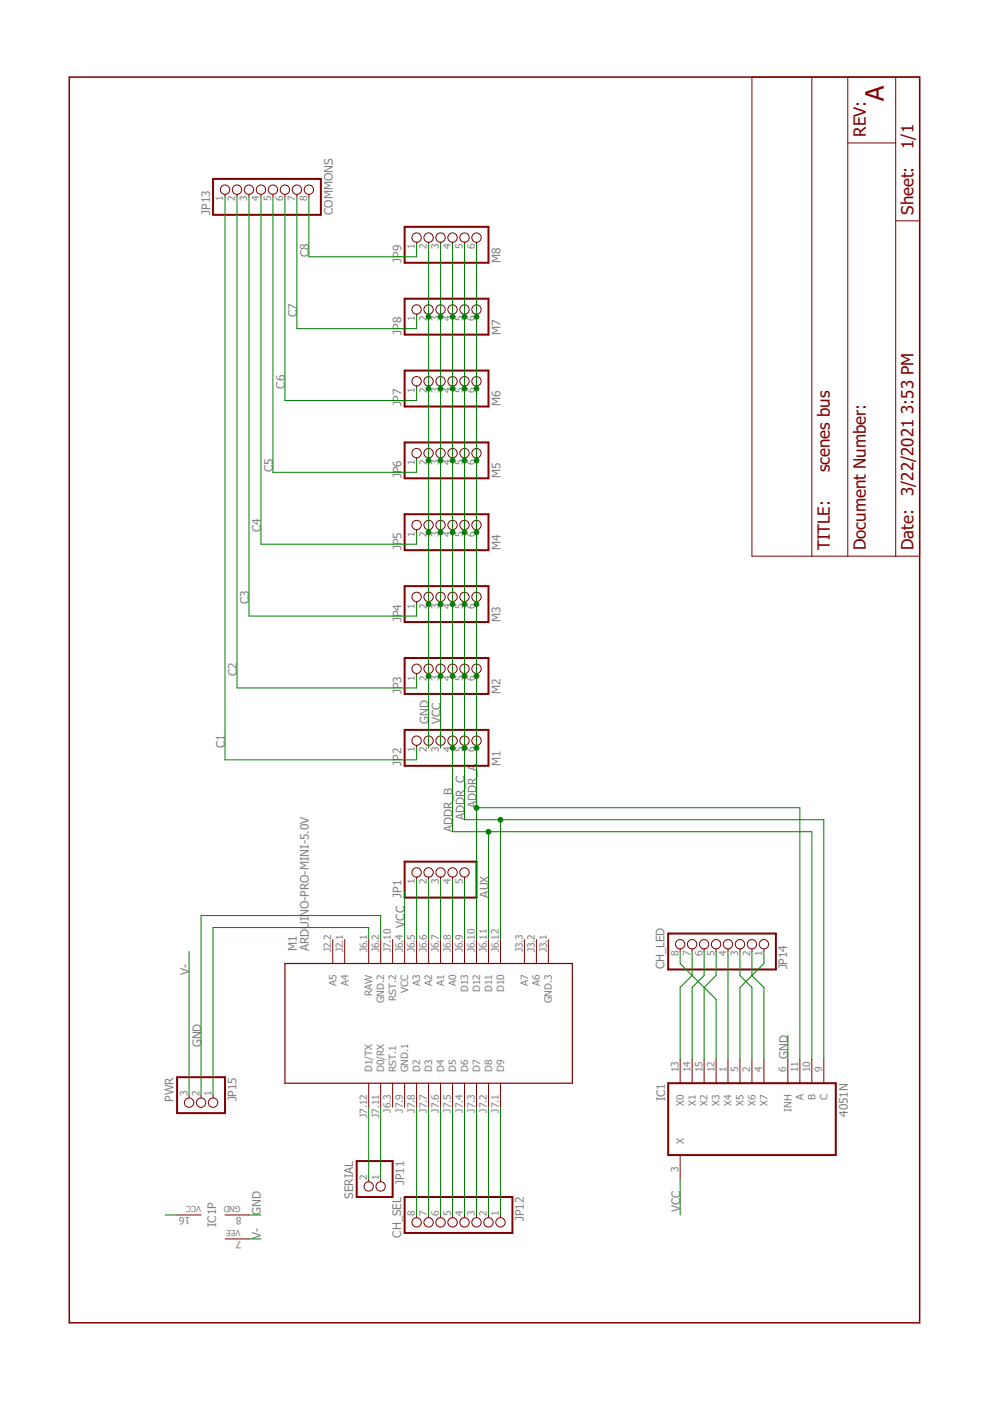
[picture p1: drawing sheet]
<?xml version="1.0" encoding="utf-8"?>
<!DOCTYPE eagle SYSTEM "eagle.dtd">
<!--
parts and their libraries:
diy-modules: Released under the Creative Commons Attribution 4.0 International License: http://creativecommons.org/licenses/by/4.0
-->
<eagle version="7.4.0">
<drawing>
<settings>
<setting alwaysvectorfont="no"/>
<setting verticaltext="up"/>
</settings>
<grid distance="0.1" unitdist="inch" unit="inch" style="lines" multiple="1" display="no" altdistance="0.01" altunitdist="inch" altunit="inch"/>
<schematic xreflabel="%F%N/%S.%C%R" xrefpart="/%S.%C%R">
<libraries>
<library name="frames">
<symbols>
<symbol name="DINA4_L">
<frame x1="0" y1="0" x2="264.16" y2="180.34" columns="4" rows="4" layer="94" border-left="no" border-top="no" border-right="no" border-bottom="no"/>
</symbol>
<symbol name="DOCFIELD">
<wire x1="0" y1="0" x2="71.12" y2="0" width="0.1016" layer="94"/>
<wire x1="101.6" y1="15.24" x2="87.63" y2="15.24" width="0.1016" layer="94"/>
<wire x1="0" y1="0" x2="0" y2="5.08" width="0.1016" layer="94"/>
<wire x1="0" y1="5.08" x2="71.12" y2="5.08" width="0.1016" layer="94"/>
<wire x1="0" y1="5.08" x2="0" y2="15.24" width="0.1016" layer="94"/>
<wire x1="101.6" y1="15.24" x2="101.6" y2="5.08" width="0.1016" layer="94"/>
<wire x1="71.12" y1="5.08" x2="71.12" y2="0" width="0.1016" layer="94"/>
<wire x1="71.12" y1="5.08" x2="87.63" y2="5.08" width="0.1016" layer="94"/>
<wire x1="71.12" y1="0" x2="101.6" y2="0" width="0.1016" layer="94"/>
<wire x1="87.63" y1="15.24" x2="87.63" y2="5.08" width="0.1016" layer="94"/>
<wire x1="87.63" y1="15.24" x2="0" y2="15.24" width="0.1016" layer="94"/>
<wire x1="87.63" y1="5.08" x2="101.6" y2="5.08" width="0.1016" layer="94"/>
<wire x1="101.6" y1="5.08" x2="101.6" y2="0" width="0.1016" layer="94"/>
<wire x1="0" y1="15.24" x2="0" y2="22.86" width="0.1016" layer="94"/>
<wire x1="101.6" y1="35.56" x2="0" y2="35.56" width="0.1016" layer="94"/>
<wire x1="101.6" y1="35.56" x2="101.6" y2="22.86" width="0.1016" layer="94"/>
<wire x1="0" y1="22.86" x2="101.6" y2="22.86" width="0.1016" layer="94"/>
<wire x1="0" y1="22.86" x2="0" y2="35.56" width="0.1016" layer="94"/>
<wire x1="101.6" y1="22.86" x2="101.6" y2="15.24" width="0.1016" layer="94"/>
<text x="1.27" y="1.27" size="2.54" layer="94">Date:</text>
<text x="12.7" y="1.27" size="2.54" layer="94">&gt;LAST_DATE_TIME</text>
<text x="72.39" y="1.27" size="2.54" layer="94">Sheet:</text>
<text x="86.36" y="1.27" size="2.54" layer="94">&gt;SHEET</text>
<text x="88.9" y="11.43" size="2.54" layer="94">REV:</text>
<text x="1.27" y="19.05" size="2.54" layer="94">TITLE:</text>
<text x="1.27" y="11.43" size="2.54" layer="94">Document Number:</text>
<text x="17.78" y="19.05" size="2.54" layer="94">&gt;DRAWING_NAME</text>
</symbol>
</symbols>
<devicesets>
<deviceset name="DINA4_L" prefix="FRAME" uservalue="yes">
<gates>
<gate name="G$1" symbol="DINA4_L" x="0" y="0"/>
<gate name="G$2" symbol="DOCFIELD" x="162.56" y="0" addlevel="must"/>
</gates>
<devices>
<device name="">
<technologies>
<technology name=""/>
</technologies>
</device>
</devices>
</deviceset>
</devicesets>
</library>
<library name="pinhead">
<symbols>
<symbol name="PINHD6">
<wire x1="-6.35" y1="-7.62" x2="1.27" y2="-7.62" width="0.4064" layer="94"/>
<wire x1="1.27" y1="-7.62" x2="1.27" y2="10.16" width="0.4064" layer="94"/>
<wire x1="1.27" y1="10.16" x2="-6.35" y2="10.16" width="0.4064" layer="94"/>
<wire x1="-6.35" y1="10.16" x2="-6.35" y2="-7.62" width="0.4064" layer="94"/>
<text x="-6.35" y="10.795" size="1.778" layer="95">&gt;NAME</text>
<text x="-6.35" y="-10.16" size="1.778" layer="96">&gt;VALUE</text>
<pin name="1" x="-2.54" y="7.62" visible="pad" length="short" direction="pas" function="dot"/>
<pin name="2" x="-2.54" y="5.08" visible="pad" length="short" direction="pas" function="dot"/>
<pin name="3" x="-2.54" y="2.54" visible="pad" length="short" direction="pas" function="dot"/>
<pin name="4" x="-2.54" y="0" visible="pad" length="short" direction="pas" function="dot"/>
<pin name="5" x="-2.54" y="-2.54" visible="pad" length="short" direction="pas" function="dot"/>
<pin name="6" x="-2.54" y="-5.08" visible="pad" length="short" direction="pas" function="dot"/>
</symbol>
<symbol name="PINHD2">
<wire x1="-6.35" y1="-2.54" x2="1.27" y2="-2.54" width="0.4064" layer="94"/>
<wire x1="1.27" y1="-2.54" x2="1.27" y2="5.08" width="0.4064" layer="94"/>
<wire x1="1.27" y1="5.08" x2="-6.35" y2="5.08" width="0.4064" layer="94"/>
<wire x1="-6.35" y1="5.08" x2="-6.35" y2="-2.54" width="0.4064" layer="94"/>
<text x="-6.35" y="5.715" size="1.778" layer="95">&gt;NAME</text>
<text x="-6.35" y="-5.08" size="1.778" layer="96">&gt;VALUE</text>
<pin name="1" x="-2.54" y="2.54" visible="pad" length="short" direction="pas" function="dot"/>
<pin name="2" x="-2.54" y="0" visible="pad" length="short" direction="pas" function="dot"/>
</symbol>
<symbol name="PINHD8">
<wire x1="-6.35" y1="-10.16" x2="1.27" y2="-10.16" width="0.4064" layer="94"/>
<wire x1="1.27" y1="-10.16" x2="1.27" y2="12.7" width="0.4064" layer="94"/>
<wire x1="1.27" y1="12.7" x2="-6.35" y2="12.7" width="0.4064" layer="94"/>
<wire x1="-6.35" y1="12.7" x2="-6.35" y2="-10.16" width="0.4064" layer="94"/>
<text x="-6.35" y="13.335" size="1.778" layer="95">&gt;NAME</text>
<text x="-6.35" y="-12.7" size="1.778" layer="96">&gt;VALUE</text>
<pin name="1" x="-2.54" y="10.16" visible="pad" length="short" direction="pas" function="dot"/>
<pin name="2" x="-2.54" y="7.62" visible="pad" length="short" direction="pas" function="dot"/>
<pin name="3" x="-2.54" y="5.08" visible="pad" length="short" direction="pas" function="dot"/>
<pin name="4" x="-2.54" y="2.54" visible="pad" length="short" direction="pas" function="dot"/>
<pin name="5" x="-2.54" y="0" visible="pad" length="short" direction="pas" function="dot"/>
<pin name="6" x="-2.54" y="-2.54" visible="pad" length="short" direction="pas" function="dot"/>
<pin name="7" x="-2.54" y="-5.08" visible="pad" length="short" direction="pas" function="dot"/>
<pin name="8" x="-2.54" y="-7.62" visible="pad" length="short" direction="pas" function="dot"/>
</symbol>
<symbol name="PINHD3">
<wire x1="-6.35" y1="-5.08" x2="1.27" y2="-5.08" width="0.4064" layer="94"/>
<wire x1="1.27" y1="-5.08" x2="1.27" y2="5.08" width="0.4064" layer="94"/>
<wire x1="1.27" y1="5.08" x2="-6.35" y2="5.08" width="0.4064" layer="94"/>
<wire x1="-6.35" y1="5.08" x2="-6.35" y2="-5.08" width="0.4064" layer="94"/>
<text x="-6.35" y="5.715" size="1.778" layer="95">&gt;NAME</text>
<text x="-6.35" y="-7.62" size="1.778" layer="96">&gt;VALUE</text>
<pin name="1" x="-2.54" y="2.54" visible="pad" length="short" direction="pas" function="dot"/>
<pin name="2" x="-2.54" y="0" visible="pad" length="short" direction="pas" function="dot"/>
<pin name="3" x="-2.54" y="-2.54" visible="pad" length="short" direction="pas" function="dot"/>
</symbol>
<symbol name="PINHD5">
<wire x1="-6.35" y1="-7.62" x2="1.27" y2="-7.62" width="0.4064" layer="94"/>
<wire x1="1.27" y1="-7.62" x2="1.27" y2="7.62" width="0.4064" layer="94"/>
<wire x1="1.27" y1="7.62" x2="-6.35" y2="7.62" width="0.4064" layer="94"/>
<wire x1="-6.35" y1="7.62" x2="-6.35" y2="-7.62" width="0.4064" layer="94"/>
<text x="-6.35" y="8.255" size="1.778" layer="95">&gt;NAME</text>
<text x="-6.35" y="-10.16" size="1.778" layer="96">&gt;VALUE</text>
<pin name="1" x="-2.54" y="5.08" visible="pad" length="short" direction="pas" function="dot"/>
<pin name="2" x="-2.54" y="2.54" visible="pad" length="short" direction="pas" function="dot"/>
<pin name="3" x="-2.54" y="0" visible="pad" length="short" direction="pas" function="dot"/>
<pin name="4" x="-2.54" y="-2.54" visible="pad" length="short" direction="pas" function="dot"/>
<pin name="5" x="-2.54" y="-5.08" visible="pad" length="short" direction="pas" function="dot"/>
</symbol>
</symbols>
<devicesets>
<deviceset name="PINHD-1X6" prefix="JP" uservalue="yes">
<gates>
<gate name="A" symbol="PINHD6" x="0" y="-2.54"/>
</gates>
<devices>
<device name="" package="1X06">
<connects>
<connect gate="A" pin="1" pad="1"/>
<connect gate="A" pin="2" pad="2"/>
<connect gate="A" pin="3" pad="3"/>
<connect gate="A" pin="4" pad="4"/>
<connect gate="A" pin="5" pad="5"/>
<connect gate="A" pin="6" pad="6"/>
</connects>
<technologies>
<technology name=""/>
</technologies>
</device>
<device name="/90" package="1X06/90">
<connects>
<connect gate="A" pin="1" pad="1"/>
<connect gate="A" pin="2" pad="2"/>
<connect gate="A" pin="3" pad="3"/>
<connect gate="A" pin="4" pad="4"/>
<connect gate="A" pin="5" pad="5"/>
<connect gate="A" pin="6" pad="6"/>
</connects>
<technologies>
<technology name=""/>
</technologies>
</device>
</devices>
</deviceset>
<deviceset name="PINHD-1X2" prefix="JP" uservalue="yes">
<gates>
<gate name="G$1" symbol="PINHD2" x="0" y="0"/>
</gates>
<devices>
<device name="" package="1X02">
<connects>
<connect gate="G$1" pin="1" pad="1"/>
<connect gate="G$1" pin="2" pad="2"/>
</connects>
<technologies>
<technology name=""/>
</technologies>
</device>
<device name="/90" package="1X02/90">
<connects>
<connect gate="G$1" pin="1" pad="1"/>
<connect gate="G$1" pin="2" pad="2"/>
</connects>
<technologies>
<technology name=""/>
</technologies>
</device>
</devices>
</deviceset>
<deviceset name="PINHD-1X8" prefix="JP" uservalue="yes">
<gates>
<gate name="A" symbol="PINHD8" x="0" y="0"/>
</gates>
<devices>
<device name="" package="1X08">
<connects>
<connect gate="A" pin="1" pad="1"/>
<connect gate="A" pin="2" pad="2"/>
<connect gate="A" pin="3" pad="3"/>
<connect gate="A" pin="4" pad="4"/>
<connect gate="A" pin="5" pad="5"/>
<connect gate="A" pin="6" pad="6"/>
<connect gate="A" pin="7" pad="7"/>
<connect gate="A" pin="8" pad="8"/>
</connects>
<technologies>
<technology name=""/>
</technologies>
</device>
<device name="/90" package="1X08/90">
<connects>
<connect gate="A" pin="1" pad="1"/>
<connect gate="A" pin="2" pad="2"/>
<connect gate="A" pin="3" pad="3"/>
<connect gate="A" pin="4" pad="4"/>
<connect gate="A" pin="5" pad="5"/>
<connect gate="A" pin="6" pad="6"/>
<connect gate="A" pin="7" pad="7"/>
<connect gate="A" pin="8" pad="8"/>
</connects>
<technologies>
<technology name=""/>
</technologies>
</device>
</devices>
</deviceset>
<deviceset name="PINHD-1X3" prefix="JP" uservalue="yes">
<gates>
<gate name="A" symbol="PINHD3" x="0" y="0"/>
</gates>
<devices>
<device name="" package="1X03">
<connects>
<connect gate="A" pin="1" pad="1"/>
<connect gate="A" pin="2" pad="2"/>
<connect gate="A" pin="3" pad="3"/>
</connects>
<technologies>
<technology name=""/>
</technologies>
</device>
<device name="/90" package="1X03/90">
<connects>
<connect gate="A" pin="1" pad="1"/>
<connect gate="A" pin="2" pad="2"/>
<connect gate="A" pin="3" pad="3"/>
</connects>
<technologies>
<technology name=""/>
</technologies>
</device>
</devices>
</deviceset>
<deviceset name="PINHD-1X5" prefix="JP" uservalue="yes">
<gates>
<gate name="A" symbol="PINHD5" x="0" y="0"/>
</gates>
<devices>
<device name="" package="1X05">
<connects>
<connect gate="A" pin="1" pad="1"/>
<connect gate="A" pin="2" pad="2"/>
<connect gate="A" pin="3" pad="3"/>
<connect gate="A" pin="4" pad="4"/>
<connect gate="A" pin="5" pad="5"/>
</connects>
<technologies>
<technology name=""/>
</technologies>
</device>
<device name="/90" package="1X05/90">
<connects>
<connect gate="A" pin="1" pad="1"/>
<connect gate="A" pin="2" pad="2"/>
<connect gate="A" pin="3" pad="3"/>
<connect gate="A" pin="4" pad="4"/>
<connect gate="A" pin="5" pad="5"/>
</connects>
<technologies>
<technology name=""/>
</technologies>
</device>
<device name="5X2MM" package="1_05X2MM">
<connects>
<connect gate="A" pin="1" pad="1"/>
<connect gate="A" pin="2" pad="2"/>
<connect gate="A" pin="3" pad="3"/>
<connect gate="A" pin="4" pad="4"/>
<connect gate="A" pin="5" pad="5"/>
</connects>
<technologies>
<technology name=""/>
</technologies>
</device>
</devices>
</deviceset>
</devicesets>
</library>
<library name="diy-modules">
<symbols>
<symbol name="ARDUINO-PRO-MINI#NP">
<pin name="D1/TX" x="-17.78" y="12.7" length="middle"/>
<pin name="D0/RX" x="-17.78" y="10.16" length="middle"/>
<pin name="RST.1" x="-17.78" y="7.62" length="middle"/>
<pin name="GND.1" x="-17.78" y="5.08" length="middle" direction="pwr"/>
<pin name="D2" x="-17.78" y="2.54" length="middle"/>
<pin name="D3" x="-17.78" y="0" length="middle"/>
<pin name="D4" x="-17.78" y="-2.54" length="middle"/>
<pin name="D5" x="-17.78" y="-5.08" length="middle"/>
<pin name="D6" x="-17.78" y="-7.62" length="middle"/>
<pin name="D7" x="-17.78" y="-10.16" length="middle"/>
<pin name="D8" x="-17.78" y="-12.7" length="middle"/>
<pin name="D9" x="-17.78" y="-15.24" length="middle"/>
<pin name="RAW" x="17.78" y="12.7" length="middle" direction="pwr" rot="R180"/>
<pin name="GND.2" x="17.78" y="10.16" length="middle" direction="pwr" rot="R180"/>
<pin name="RST.2" x="17.78" y="7.62" length="middle" rot="R180"/>
<pin name="VCC" x="17.78" y="5.08" length="middle" direction="pwr" rot="R180"/>
<pin name="A3" x="17.78" y="2.54" length="middle" rot="R180"/>
<pin name="A2" x="17.78" y="0" length="middle" rot="R180"/>
<pin name="A1" x="17.78" y="-2.54" length="middle" rot="R180"/>
<pin name="A0" x="17.78" y="-5.08" length="middle" rot="R180"/>
<pin name="D13" x="17.78" y="-7.62" length="middle" rot="R180"/>
<pin name="D12" x="17.78" y="-10.16" length="middle" rot="R180"/>
<pin name="D11" x="17.78" y="-12.7" length="middle" rot="R180"/>
<pin name="D10" x="17.78" y="-15.24" length="middle" rot="R180"/>
<wire x1="-12.7" y1="30.48" x2="12.7" y2="30.48" width="0.254" layer="94"/>
<wire x1="12.7" y1="30.48" x2="12.7" y2="-30.48" width="0.254" layer="94"/>
<wire x1="12.7" y1="-30.48" x2="-12.7" y2="-30.48" width="0.254" layer="94"/>
<wire x1="-12.7" y1="-30.48" x2="-12.7" y2="30.48" width="0.254" layer="94"/>
<text x="15.24" y="27.94" size="1.778" layer="95">&gt;NAME</text>
<text x="15.24" y="25.4" size="1.778" layer="96">&gt;VALUE</text>
<pin name="A7" x="17.78" y="-20.32" length="middle" rot="R180"/>
<pin name="A6" x="17.78" y="-22.86" length="middle" rot="R180"/>
<pin name="GND.3" x="17.78" y="-25.4" length="middle" rot="R180"/>
<pin name="A4" x="17.78" y="17.78" length="middle" rot="R180"/>
<pin name="A5" x="17.78" y="20.32" length="middle" rot="R180"/>
</symbol>
</symbols>
<devicesets>
<deviceset name="ARDUINO-PRO-MINI-*#NP" prefix="M">
<gates>
<gate name="G$1" symbol="ARDUINO-PRO-MINI#NP" x="0" y="0"/>
</gates>
<devices>
<device name="" package="ARDUINO-PRO-MINI#NP">
<connects>
<connect gate="G$1" pin="A0" pad="J6.8"/>
<connect gate="G$1" pin="A1" pad="J6.7"/>
<connect gate="G$1" pin="A2" pad="J6.6"/>
<connect gate="G$1" pin="A3" pad="J6.5"/>
<connect gate="G$1" pin="A4" pad="J2.1"/>
<connect gate="G$1" pin="A5" pad="J2.2"/>
<connect gate="G$1" pin="A6" pad="J3.2"/>
<connect gate="G$1" pin="A7" pad="J3.3"/>
<connect gate="G$1" pin="D0/RX" pad="J7.11"/>
<connect gate="G$1" pin="D1/TX" pad="J7.12"/>
<connect gate="G$1" pin="D10" pad="J6.12"/>
<connect gate="G$1" pin="D11" pad="J6.11"/>
<connect gate="G$1" pin="D12" pad="J6.10"/>
<connect gate="G$1" pin="D13" pad="J6.9"/>
<connect gate="G$1" pin="D2" pad="J7.8"/>
<connect gate="G$1" pin="D3" pad="J7.7"/>
<connect gate="G$1" pin="D4" pad="J7.6"/>
<connect gate="G$1" pin="D5" pad="J7.5"/>
<connect gate="G$1" pin="D6" pad="J7.4"/>
<connect gate="G$1" pin="D7" pad="J7.3"/>
<connect gate="G$1" pin="D8" pad="J7.2"/>
<connect gate="G$1" pin="D9" pad="J7.1"/>
<connect gate="G$1" pin="GND.1" pad="J7.9"/>
<connect gate="G$1" pin="GND.2" pad="J6.2"/>
<connect gate="G$1" pin="GND.3" pad="J3.1"/>
<connect gate="G$1" pin="RAW" pad="J6.1"/>
<connect gate="G$1" pin="RST.1" pad="J6.3"/>
<connect gate="G$1" pin="RST.2" pad="J7.10"/>
<connect gate="G$1" pin="VCC" pad="J6.4"/>
</connects>
<technologies>
<technology name="3.3V"/>
<technology name="5.0V"/>
</technologies>
</device>
</devices>
</deviceset>
</devicesets>
</library>
<library name="40xx">
<symbols>
<symbol name="4051">
<wire x1="-7.62" y1="-17.78" x2="7.62" y2="-17.78" width="0.4064" layer="94"/>
<wire x1="7.62" y1="-17.78" x2="7.62" y2="17.78" width="0.4064" layer="94"/>
<wire x1="7.62" y1="17.78" x2="-7.62" y2="17.78" width="0.4064" layer="94"/>
<wire x1="-7.62" y1="17.78" x2="-7.62" y2="-17.78" width="0.4064" layer="94"/>
<text x="-7.62" y="18.415" size="1.778" layer="95">&gt;NAME</text>
<text x="-7.62" y="-20.32" size="1.778" layer="96">&gt;VALUE</text>
<pin name="X4" x="-12.7" y="5.08" length="middle"/>
<pin name="X6" x="-12.7" y="0" length="middle"/>
<pin name="X" x="12.7" y="15.24" length="middle" rot="R180"/>
<pin name="X7" x="-12.7" y="-2.54" length="middle"/>
<pin name="X5" x="-12.7" y="2.54" length="middle"/>
<pin name="INH" x="-12.7" y="-7.62" length="middle" direction="in"/>
<pin name="C" x="-12.7" y="-15.24" length="middle" direction="in"/>
<pin name="B" x="-12.7" y="-12.7" length="middle" direction="in"/>
<pin name="A" x="-12.7" y="-10.16" length="middle" direction="in"/>
<pin name="X3" x="-12.7" y="7.62" length="middle"/>
<pin name="X0" x="-12.7" y="15.24" length="middle"/>
<pin name="X1" x="-12.7" y="12.7" length="middle"/>
<pin name="X2" x="-12.7" y="10.16" length="middle"/>
</symbol>
<symbol name="PWR+VEE">
<text x="-2.54" y="-0.635" size="1.778" layer="95">&gt;NAME</text>
<text x="-3.175" y="-5.842" size="1.27" layer="95" rot="R90">VEE</text>
<text x="1.905" y="-5.842" size="1.27" layer="95" rot="R90">GND</text>
<text x="1.905" y="2.54" size="1.27" layer="95" rot="R90">VCC</text>
<pin name="VEE" x="-5.08" y="-7.62" visible="pad" length="middle" direction="pwr" rot="R90"/>
<pin name="GND" x="0" y="-7.62" visible="pad" length="middle" direction="pwr" rot="R90"/>
<pin name="VCC" x="0" y="7.62" visible="pad" length="middle" direction="pwr" rot="R270"/>
</symbol>
</symbols>
<devicesets>
<deviceset name="4051" prefix="IC">
<gates>
<gate name="A" symbol="4051" x="20.32" y="0"/>
<gate name="P" symbol="PWR+VEE" x="-5.08" y="0" addlevel="request"/>
</gates>
<devices>
<device name="N" package="DIL16">
<connects>
<connect gate="A" pin="A" pad="11"/>
<connect gate="A" pin="B" pad="10"/>
<connect gate="A" pin="C" pad="9"/>
<connect gate="A" pin="INH" pad="6"/>
<connect gate="A" pin="X" pad="3"/>
<connect gate="A" pin="X0" pad="13"/>
<connect gate="A" pin="X1" pad="14"/>
<connect gate="A" pin="X2" pad="15"/>
<connect gate="A" pin="X3" pad="12"/>
<connect gate="A" pin="X4" pad="1"/>
<connect gate="A" pin="X5" pad="5"/>
<connect gate="A" pin="X6" pad="2"/>
<connect gate="A" pin="X7" pad="4"/>
<connect gate="P" pin="GND" pad="8"/>
<connect gate="P" pin="VCC" pad="16"/>
<connect gate="P" pin="VEE" pad="7"/>
</connects>
<technologies>
<technology name=""/>
</technologies>
</device>
<device name="D" package="SO16">
<connects>
<connect gate="A" pin="A" pad="11"/>
<connect gate="A" pin="B" pad="10"/>
<connect gate="A" pin="C" pad="9"/>
<connect gate="A" pin="INH" pad="6"/>
<connect gate="A" pin="X" pad="3"/>
<connect gate="A" pin="X0" pad="13"/>
<connect gate="A" pin="X1" pad="14"/>
<connect gate="A" pin="X2" pad="15"/>
<connect gate="A" pin="X3" pad="12"/>
<connect gate="A" pin="X4" pad="1"/>
<connect gate="A" pin="X5" pad="5"/>
<connect gate="A" pin="X6" pad="2"/>
<connect gate="A" pin="X7" pad="4"/>
<connect gate="P" pin="GND" pad="8"/>
<connect gate="P" pin="VCC" pad="16"/>
<connect gate="P" pin="VEE" pad="7"/>
</connects>
<technologies>
<technology name=""/>
</technologies>
</device>
</devices>
</deviceset>
</devicesets>
</library>
</libraries>
<attributes>
</attributes>
<variantdefs>
</variantdefs>
<classes>
<class number="0" name="default" width="0" drill="0">
</class>
</classes>
<parts>
<part name="FRAME1" library="frames" deviceset="DINA4_L" device=""/>
<part name="JP9" library="pinhead" deviceset="PINHD-1X6" device="" value="M8"/>
<part name="JP8" library="pinhead" deviceset="PINHD-1X6" device="" value="M7"/>
<part name="JP7" library="pinhead" deviceset="PINHD-1X6" device="" value="M6"/>
<part name="JP6" library="pinhead" deviceset="PINHD-1X6" device="" value="M5"/>
<part name="JP5" library="pinhead" deviceset="PINHD-1X6" device="" value="M4"/>
<part name="JP4" library="pinhead" deviceset="PINHD-1X6" device="" value="M3"/>
<part name="JP3" library="pinhead" deviceset="PINHD-1X6" device="" value="M2"/>
<part name="JP2" library="pinhead" deviceset="PINHD-1X6" device="" value="M1"/>
<part name="M1" library="diy-modules" deviceset="ARDUINO-PRO-MINI-*#NP" device="" technology="5.0V" value="ARDUINO-PRO-MINI-5.0V"/>
<part name="JP11" library="pinhead" deviceset="PINHD-1X2" device="" value="SERIAL"/>
<part name="JP12" library="pinhead" deviceset="PINHD-1X8" device="" value="CH_SEL"/>
<part name="JP13" library="pinhead" deviceset="PINHD-1X8" device="" value="COMMONS"/>
<part name="IC1" library="40xx" deviceset="4051" device="N"/>
<part name="JP14" library="pinhead" deviceset="PINHD-1X8" device="" value="CH_LED"/>
<part name="JP15" library="pinhead" deviceset="PINHD-1X3" device="" value="PWR"/>
<part name="JP1" library="pinhead" deviceset="PINHD-1X5" device="" value="AUX"/>
</parts>
<sheets>
<sheet>
<plain>
<text x="259.08" y="7.62" size="3.81" layer="94">A</text>
</plain>
<instances>
<instance part="FRAME1" gate="G$1" x="0" y="0"/>
<instance part="FRAME1" gate="G$2" x="162.56" y="0"/>
<instance part="JP9" gate="A" x="231.14" y="99.06"/>
<instance part="JP8" gate="A" x="215.9" y="99.06"/>
<instance part="JP7" gate="A" x="200.66" y="99.06"/>
<instance part="JP6" gate="A" x="185.42" y="99.06"/>
<instance part="JP5" gate="A" x="170.18" y="99.06"/>
<instance part="JP4" gate="A" x="154.94" y="99.06"/>
<instance part="JP3" gate="A" x="139.7" y="99.06"/>
<instance part="JP2" gate="A" x="124.46" y="99.06"/>
<instance part="M1" gate="G$1" x="63.5" y="104.14"/>
<instance part="JP11" gate="G$1" x="27.94" y="116.84" rot="R180"/>
<instance part="JP12" gate="A" x="20.32" y="99.06" rot="R180"/>
<instance part="JP13" gate="A" x="241.3" y="137.16"/>
<instance part="IC1" gate="A" x="43.18" y="35.56" rot="MR0"/>
<instance part="JP14" gate="A" x="81.28" y="43.18" rot="MR180"/>
<instance part="IC1" gate="P" x="22.86" y="149.86"/>
<instance part="JP15" gate="A" x="45.72" y="152.4" rot="R180"/>
<instance part="JP1" gate="A" x="96.52" y="101.6"/>
</instances>
<busses>
</busses>
<nets>
<net name="C2" class="0">
<segment>
<pinref part="JP3" gate="A" pin="1"/>
<wire x1="137.16" y1="106.68" x2="134.62" y2="106.68" width="0.1524" layer="91"/>
<pinref part="JP13" gate="A" pin="2"/>
<wire x1="238.76" y1="144.78" x2="134.62" y2="144.78" width="0.1524" layer="91"/>
<wire x1="134.62" y1="144.78" x2="134.62" y2="106.68" width="0.1524" layer="91"/>
<label x="137.16" y="144.78" size="1.778" layer="95"/>
</segment>
</net>
<net name="C1" class="0">
<segment>
<pinref part="JP2" gate="A" pin="1"/>
<wire x1="121.92" y1="106.68" x2="119.38" y2="106.68" width="0.1524" layer="91"/>
<pinref part="JP13" gate="A" pin="1"/>
<wire x1="238.76" y1="147.32" x2="119.38" y2="147.32" width="0.1524" layer="91"/>
<wire x1="119.38" y1="147.32" x2="119.38" y2="106.68" width="0.1524" layer="91"/>
<label x="121.92" y="147.32" size="1.778" layer="95"/>
</segment>
</net>
<net name="C3" class="0">
<segment>
<pinref part="JP4" gate="A" pin="1"/>
<wire x1="152.4" y1="106.68" x2="149.86" y2="106.68" width="0.1524" layer="91"/>
<pinref part="JP13" gate="A" pin="3"/>
<wire x1="238.76" y1="142.24" x2="149.86" y2="142.24" width="0.1524" layer="91"/>
<wire x1="149.86" y1="142.24" x2="149.86" y2="106.68" width="0.1524" layer="91"/>
<label x="152.4" y="142.24" size="1.778" layer="95"/>
</segment>
</net>
<net name="C4" class="0">
<segment>
<pinref part="JP5" gate="A" pin="1"/>
<wire x1="167.64" y1="106.68" x2="165.1" y2="106.68" width="0.1524" layer="91"/>
<wire x1="165.1" y1="106.68" x2="165.1" y2="139.7" width="0.1524" layer="91"/>
<pinref part="JP13" gate="A" pin="4"/>
<wire x1="238.76" y1="139.7" x2="165.1" y2="139.7" width="0.1524" layer="91"/>
<label x="167.64" y="139.7" size="1.778" layer="95"/>
</segment>
</net>
<net name="C5" class="0">
<segment>
<pinref part="JP6" gate="A" pin="1"/>
<wire x1="182.88" y1="106.68" x2="180.34" y2="106.68" width="0.1524" layer="91"/>
<wire x1="180.34" y1="106.68" x2="180.34" y2="137.16" width="0.1524" layer="91"/>
<pinref part="JP13" gate="A" pin="5"/>
<wire x1="238.76" y1="137.16" x2="180.34" y2="137.16" width="0.1524" layer="91"/>
<label x="180.34" y="137.16" size="1.778" layer="95"/>
</segment>
</net>
<net name="C6" class="0">
<segment>
<wire x1="195.58" y1="134.62" x2="195.58" y2="106.68" width="0.1524" layer="91"/>
<pinref part="JP7" gate="A" pin="1"/>
<wire x1="195.58" y1="106.68" x2="198.12" y2="106.68" width="0.1524" layer="91"/>
<pinref part="JP13" gate="A" pin="6"/>
<wire x1="238.76" y1="134.62" x2="195.58" y2="134.62" width="0.1524" layer="91"/>
<label x="198.12" y="134.62" size="1.778" layer="95"/>
</segment>
</net>
<net name="C7" class="0">
<segment>
<pinref part="JP8" gate="A" pin="1"/>
<wire x1="213.36" y1="106.68" x2="210.82" y2="106.68" width="0.1524" layer="91"/>
<wire x1="210.82" y1="106.68" x2="210.82" y2="132.08" width="0.1524" layer="91"/>
<pinref part="JP13" gate="A" pin="7"/>
<wire x1="238.76" y1="132.08" x2="210.82" y2="132.08" width="0.1524" layer="91"/>
<label x="213.36" y="132.08" size="1.778" layer="95"/>
</segment>
</net>
<net name="C8" class="0">
<segment>
<pinref part="JP9" gate="A" pin="1"/>
<wire x1="228.6" y1="106.68" x2="226.06" y2="106.68" width="0.1524" layer="91"/>
<wire x1="226.06" y1="106.68" x2="226.06" y2="129.54" width="0.1524" layer="91"/>
<pinref part="JP13" gate="A" pin="8"/>
<wire x1="238.76" y1="129.54" x2="226.06" y2="129.54" width="0.1524" layer="91"/>
<label x="226.06" y="129.54" size="1.778" layer="95"/>
</segment>
</net>
<net name="ADDR_B" class="0">
<segment>
<pinref part="JP2" gate="A" pin="4"/>
<pinref part="JP3" gate="A" pin="4"/>
<wire x1="121.92" y1="99.06" x2="137.16" y2="99.06" width="0.1524" layer="91"/>
<pinref part="JP4" gate="A" pin="4"/>
<wire x1="137.16" y1="99.06" x2="152.4" y2="99.06" width="0.1524" layer="91"/>
<junction x="137.16" y="99.06"/>
<pinref part="JP5" gate="A" pin="4"/>
<wire x1="152.4" y1="99.06" x2="167.64" y2="99.06" width="0.1524" layer="91"/>
<junction x="152.4" y="99.06"/>
<pinref part="JP6" gate="A" pin="4"/>
<wire x1="167.64" y1="99.06" x2="182.88" y2="99.06" width="0.1524" layer="91"/>
<junction x="167.64" y="99.06"/>
<pinref part="JP7" gate="A" pin="4"/>
<wire x1="198.12" y1="99.06" x2="182.88" y2="99.06" width="0.1524" layer="91"/>
<junction x="182.88" y="99.06"/>
<pinref part="JP8" gate="A" pin="4"/>
<wire x1="213.36" y1="99.06" x2="198.12" y2="99.06" width="0.1524" layer="91"/>
<junction x="198.12" y="99.06"/>
<pinref part="JP9" gate="A" pin="4"/>
<wire x1="228.6" y1="99.06" x2="213.36" y2="99.06" width="0.1524" layer="91"/>
<junction x="213.36" y="99.06"/>
<wire x1="104.14" y1="99.06" x2="121.92" y2="99.06" width="0.1524" layer="91"/>
<junction x="121.92" y="99.06"/>
<label x="104.14" y="99.06" size="1.778" layer="95"/>
<pinref part="IC1" gate="A" pin="B"/>
<wire x1="104.14" y1="99.06" x2="104.14" y2="91.44" width="0.1524" layer="91"/>
<wire x1="104.14" y1="91.44" x2="104.14" y2="22.86" width="0.1524" layer="91"/>
<wire x1="104.14" y1="22.86" x2="55.88" y2="22.86" width="0.1524" layer="91"/>
<pinref part="M1" gate="G$1" pin="D11"/>
<wire x1="81.28" y1="91.44" x2="104.14" y2="91.44" width="0.1524" layer="91"/>
<junction x="104.14" y="91.44"/>
</segment>
</net>
<net name="ADDR_C" class="0">
<segment>
<pinref part="JP9" gate="A" pin="5"/>
<pinref part="JP8" gate="A" pin="5"/>
<wire x1="228.6" y1="96.52" x2="213.36" y2="96.52" width="0.1524" layer="91"/>
<pinref part="JP7" gate="A" pin="5"/>
<wire x1="213.36" y1="96.52" x2="198.12" y2="96.52" width="0.1524" layer="91"/>
<junction x="213.36" y="96.52"/>
<pinref part="JP6" gate="A" pin="5"/>
<wire x1="198.12" y1="96.52" x2="182.88" y2="96.52" width="0.1524" layer="91"/>
<junction x="198.12" y="96.52"/>
<pinref part="JP5" gate="A" pin="5"/>
<wire x1="182.88" y1="96.52" x2="167.64" y2="96.52" width="0.1524" layer="91"/>
<junction x="182.88" y="96.52"/>
<pinref part="JP4" gate="A" pin="5"/>
<wire x1="167.64" y1="96.52" x2="152.4" y2="96.52" width="0.1524" layer="91"/>
<junction x="167.64" y="96.52"/>
<pinref part="JP3" gate="A" pin="5"/>
<wire x1="152.4" y1="96.52" x2="137.16" y2="96.52" width="0.1524" layer="91"/>
<junction x="152.4" y="96.52"/>
<pinref part="JP2" gate="A" pin="5"/>
<wire x1="137.16" y1="96.52" x2="121.92" y2="96.52" width="0.1524" layer="91"/>
<junction x="137.16" y="96.52"/>
<wire x1="106.68" y1="96.52" x2="121.92" y2="96.52" width="0.1524" layer="91"/>
<junction x="121.92" y="96.52"/>
<label x="106.68" y="96.52" size="1.778" layer="95"/>
<pinref part="IC1" gate="A" pin="C"/>
<wire x1="106.68" y1="96.52" x2="106.68" y2="88.9" width="0.1524" layer="91"/>
<wire x1="106.68" y1="88.9" x2="106.68" y2="20.32" width="0.1524" layer="91"/>
<wire x1="106.68" y1="20.32" x2="55.88" y2="20.32" width="0.1524" layer="91"/>
<pinref part="M1" gate="G$1" pin="D10"/>
<wire x1="81.28" y1="88.9" x2="106.68" y2="88.9" width="0.1524" layer="91"/>
<junction x="106.68" y="88.9"/>
</segment>
</net>
<net name="ADDR_A" class="0">
<segment>
<pinref part="JP9" gate="A" pin="6"/>
<pinref part="JP8" gate="A" pin="6"/>
<wire x1="228.6" y1="93.98" x2="213.36" y2="93.98" width="0.1524" layer="91"/>
<pinref part="JP7" gate="A" pin="6"/>
<wire x1="213.36" y1="93.98" x2="198.12" y2="93.98" width="0.1524" layer="91"/>
<junction x="213.36" y="93.98"/>
<pinref part="JP6" gate="A" pin="6"/>
<wire x1="198.12" y1="93.98" x2="182.88" y2="93.98" width="0.1524" layer="91"/>
<junction x="198.12" y="93.98"/>
<pinref part="JP5" gate="A" pin="6"/>
<wire x1="182.88" y1="93.98" x2="167.64" y2="93.98" width="0.1524" layer="91"/>
<junction x="182.88" y="93.98"/>
<pinref part="JP4" gate="A" pin="6"/>
<wire x1="167.64" y1="93.98" x2="152.4" y2="93.98" width="0.1524" layer="91"/>
<junction x="167.64" y="93.98"/>
<pinref part="JP3" gate="A" pin="6"/>
<wire x1="152.4" y1="93.98" x2="137.16" y2="93.98" width="0.1524" layer="91"/>
<junction x="152.4" y="93.98"/>
<pinref part="JP2" gate="A" pin="6"/>
<wire x1="137.16" y1="93.98" x2="121.92" y2="93.98" width="0.1524" layer="91"/>
<junction x="137.16" y="93.98"/>
<wire x1="109.22" y1="93.98" x2="121.92" y2="93.98" width="0.1524" layer="91"/>
<junction x="121.92" y="93.98"/>
<label x="109.22" y="93.98" size="1.778" layer="95"/>
<pinref part="IC1" gate="A" pin="A"/>
<wire x1="109.22" y1="93.98" x2="109.22" y2="25.4" width="0.1524" layer="91"/>
<wire x1="109.22" y1="25.4" x2="55.88" y2="25.4" width="0.1524" layer="91"/>
<pinref part="M1" gate="G$1" pin="D12"/>
<wire x1="81.28" y1="93.98" x2="109.22" y2="93.98" width="0.1524" layer="91"/>
<junction x="109.22" y="93.98"/>
</segment>
</net>
<net name="N$14" class="0">
<segment>
<pinref part="M1" gate="G$1" pin="D9"/>
<pinref part="JP12" gate="A" pin="1"/>
<wire x1="22.86" y1="88.9" x2="45.72" y2="88.9" width="0.1524" layer="91"/>
</segment>
</net>
<net name="N$15" class="0">
<segment>
<pinref part="M1" gate="G$1" pin="D8"/>
<pinref part="JP12" gate="A" pin="2"/>
<wire x1="22.86" y1="91.44" x2="45.72" y2="91.44" width="0.1524" layer="91"/>
</segment>
</net>
<net name="N$16" class="0">
<segment>
<pinref part="M1" gate="G$1" pin="D7"/>
<pinref part="JP12" gate="A" pin="3"/>
<wire x1="22.86" y1="93.98" x2="45.72" y2="93.98" width="0.1524" layer="91"/>
</segment>
</net>
<net name="N$17" class="0">
<segment>
<pinref part="M1" gate="G$1" pin="D6"/>
<pinref part="JP12" gate="A" pin="4"/>
<wire x1="22.86" y1="96.52" x2="45.72" y2="96.52" width="0.1524" layer="91"/>
</segment>
</net>
<net name="N$18" class="0">
<segment>
<pinref part="M1" gate="G$1" pin="D5"/>
<pinref part="JP12" gate="A" pin="5"/>
<wire x1="22.86" y1="99.06" x2="45.72" y2="99.06" width="0.1524" layer="91"/>
</segment>
</net>
<net name="N$19" class="0">
<segment>
<pinref part="M1" gate="G$1" pin="D4"/>
<pinref part="JP12" gate="A" pin="6"/>
<wire x1="22.86" y1="101.6" x2="45.72" y2="101.6" width="0.1524" layer="91"/>
</segment>
</net>
<net name="N$20" class="0">
<segment>
<pinref part="M1" gate="G$1" pin="D3"/>
<pinref part="JP12" gate="A" pin="7"/>
<wire x1="22.86" y1="104.14" x2="45.72" y2="104.14" width="0.1524" layer="91"/>
</segment>
</net>
<net name="N$21" class="0">
<segment>
<pinref part="M1" gate="G$1" pin="D2"/>
<pinref part="JP12" gate="A" pin="8"/>
<wire x1="22.86" y1="106.68" x2="45.72" y2="106.68" width="0.1524" layer="91"/>
</segment>
</net>
<net name="N$25" class="0">
<segment>
<pinref part="JP11" gate="G$1" pin="2"/>
<pinref part="M1" gate="G$1" pin="D1/TX"/>
<wire x1="30.48" y1="116.84" x2="45.72" y2="116.84" width="0.1524" layer="91"/>
</segment>
</net>
<net name="N$26" class="0">
<segment>
<pinref part="M1" gate="G$1" pin="D0/RX"/>
<pinref part="JP11" gate="G$1" pin="1"/>
<wire x1="45.72" y1="114.3" x2="30.48" y2="114.3" width="0.1524" layer="91"/>
</segment>
</net>
<net name="N$30" class="0">
<segment>
<wire x1="48.26" y1="149.86" x2="83.82" y2="149.86" width="0.1524" layer="91"/>
<wire x1="83.82" y1="149.86" x2="83.82" y2="116.84" width="0.1524" layer="91"/>
<pinref part="M1" gate="G$1" pin="RAW"/>
<wire x1="83.82" y1="116.84" x2="81.28" y2="116.84" width="0.1524" layer="91"/>
<pinref part="JP15" gate="A" pin="1"/>
</segment>
</net>
<net name="GND" class="0">
<segment>
<pinref part="IC1" gate="A" pin="INH"/>
<wire x1="55.88" y1="27.94" x2="60.96" y2="27.94" width="0.1524" layer="91"/>
<label x="60.96" y="27.94" size="1.778" layer="95" rot="MR0"/>
</segment>
<segment>
<pinref part="JP2" gate="A" pin="2"/>
<pinref part="JP3" gate="A" pin="2"/>
<wire x1="121.92" y1="104.14" x2="137.16" y2="104.14" width="0.1524" layer="91"/>
<pinref part="JP4" gate="A" pin="2"/>
<wire x1="137.16" y1="104.14" x2="152.4" y2="104.14" width="0.1524" layer="91"/>
<junction x="137.16" y="104.14"/>
<pinref part="JP5" gate="A" pin="2"/>
<wire x1="152.4" y1="104.14" x2="167.64" y2="104.14" width="0.1524" layer="91"/>
<junction x="152.4" y="104.14"/>
<pinref part="JP6" gate="A" pin="2"/>
<wire x1="167.64" y1="104.14" x2="182.88" y2="104.14" width="0.1524" layer="91"/>
<junction x="167.64" y="104.14"/>
<pinref part="JP7" gate="A" pin="2"/>
<wire x1="182.88" y1="104.14" x2="198.12" y2="104.14" width="0.1524" layer="91"/>
<junction x="182.88" y="104.14"/>
<pinref part="JP8" gate="A" pin="2"/>
<wire x1="198.12" y1="104.14" x2="213.36" y2="104.14" width="0.1524" layer="91"/>
<junction x="198.12" y="104.14"/>
<pinref part="JP9" gate="A" pin="2"/>
<wire x1="213.36" y1="104.14" x2="228.6" y2="104.14" width="0.1524" layer="91"/>
<junction x="213.36" y="104.14"/>
<label x="127" y="104.14" size="1.778" layer="95"/>
</segment>
<segment>
<wire x1="48.26" y1="152.4" x2="86.36" y2="152.4" width="0.1524" layer="91"/>
<wire x1="86.36" y1="152.4" x2="86.36" y2="114.3" width="0.1524" layer="91"/>
<pinref part="M1" gate="G$1" pin="GND.2"/>
<wire x1="86.36" y1="114.3" x2="81.28" y2="114.3" width="0.1524" layer="91"/>
<label x="58.42" y="152.4" size="1.778" layer="95"/>
<pinref part="JP15" gate="A" pin="2"/>
</segment>
<segment>
<pinref part="IC1" gate="P" pin="GND"/>
<wire x1="22.86" y1="142.24" x2="22.86" y2="139.7" width="0.1524" layer="91"/>
<label x="22.86" y="139.7" size="1.778" layer="95"/>
</segment>
</net>
<net name="N$23" class="0">
<segment>
<pinref part="JP14" gate="A" pin="4"/>
<pinref part="IC1" gate="A" pin="X4"/>
<wire x1="78.74" y1="40.64" x2="55.88" y2="40.64" width="0.1524" layer="91"/>
</segment>
</net>
<net name="N$24" class="0">
<segment>
<pinref part="IC1" gate="A" pin="X6"/>
<wire x1="55.88" y1="35.56" x2="71.12" y2="35.56" width="0.1524" layer="91"/>
<wire x1="71.12" y1="35.56" x2="73.66" y2="38.1" width="0.1524" layer="91"/>
<pinref part="JP14" gate="A" pin="3"/>
<wire x1="73.66" y1="38.1" x2="78.74" y2="38.1" width="0.1524" layer="91"/>
</segment>
</net>
<net name="N$27" class="0">
<segment>
<pinref part="IC1" gate="A" pin="X7"/>
<wire x1="55.88" y1="33.02" x2="71.12" y2="33.02" width="0.1524" layer="91"/>
<wire x1="71.12" y1="33.02" x2="73.66" y2="35.56" width="0.1524" layer="91"/>
<pinref part="JP14" gate="A" pin="2"/>
<wire x1="73.66" y1="35.56" x2="78.74" y2="35.56" width="0.1524" layer="91"/>
</segment>
</net>
<net name="N$28" class="0">
<segment>
<pinref part="JP14" gate="A" pin="1"/>
<wire x1="78.74" y1="33.02" x2="76.2" y2="33.02" width="0.1524" layer="91"/>
<wire x1="76.2" y1="33.02" x2="71.12" y2="38.1" width="0.1524" layer="91"/>
<pinref part="IC1" gate="A" pin="X5"/>
<wire x1="71.12" y1="38.1" x2="55.88" y2="38.1" width="0.1524" layer="91"/>
</segment>
</net>
<net name="N$31" class="0">
<segment>
<pinref part="IC1" gate="A" pin="X2"/>
<wire x1="55.88" y1="45.72" x2="71.12" y2="45.72" width="0.1524" layer="91"/>
<wire x1="71.12" y1="45.72" x2="73.66" y2="43.18" width="0.1524" layer="91"/>
<pinref part="JP14" gate="A" pin="5"/>
<wire x1="73.66" y1="43.18" x2="78.74" y2="43.18" width="0.1524" layer="91"/>
</segment>
</net>
<net name="N$32" class="0">
<segment>
<pinref part="JP14" gate="A" pin="6"/>
<wire x1="78.74" y1="45.72" x2="73.66" y2="45.72" width="0.1524" layer="91"/>
<wire x1="73.66" y1="45.72" x2="71.12" y2="48.26" width="0.1524" layer="91"/>
<pinref part="IC1" gate="A" pin="X1"/>
<wire x1="71.12" y1="48.26" x2="55.88" y2="48.26" width="0.1524" layer="91"/>
</segment>
</net>
<net name="N$33" class="0">
<segment>
<pinref part="IC1" gate="A" pin="X0"/>
<wire x1="55.88" y1="50.8" x2="71.12" y2="50.8" width="0.1524" layer="91"/>
<wire x1="71.12" y1="50.8" x2="73.66" y2="48.26" width="0.1524" layer="91"/>
<pinref part="JP14" gate="A" pin="7"/>
<wire x1="73.66" y1="48.26" x2="78.74" y2="48.26" width="0.1524" layer="91"/>
</segment>
</net>
<net name="N$34" class="0">
<segment>
<pinref part="JP14" gate="A" pin="8"/>
<wire x1="78.74" y1="50.8" x2="76.2" y2="50.8" width="0.1524" layer="91"/>
<wire x1="76.2" y1="50.8" x2="68.58" y2="43.18" width="0.1524" layer="91"/>
<pinref part="IC1" gate="A" pin="X3"/>
<wire x1="68.58" y1="43.18" x2="55.88" y2="43.18" width="0.1524" layer="91"/>
</segment>
</net>
<net name="VCC" class="0">
<segment>
<pinref part="M1" gate="G$1" pin="VCC"/>
<wire x1="81.28" y1="109.22" x2="91.44" y2="109.22" width="0.1524" layer="91"/>
<label x="83.82" y="109.22" size="1.778" layer="95"/>
</segment>
<segment>
<pinref part="JP9" gate="A" pin="3"/>
<pinref part="JP8" gate="A" pin="3"/>
<wire x1="228.6" y1="101.6" x2="213.36" y2="101.6" width="0.1524" layer="91"/>
<pinref part="JP7" gate="A" pin="3"/>
<wire x1="213.36" y1="101.6" x2="198.12" y2="101.6" width="0.1524" layer="91"/>
<junction x="213.36" y="101.6"/>
<pinref part="JP6" gate="A" pin="3"/>
<wire x1="198.12" y1="101.6" x2="182.88" y2="101.6" width="0.1524" layer="91"/>
<junction x="198.12" y="101.6"/>
<pinref part="JP5" gate="A" pin="3"/>
<wire x1="182.88" y1="101.6" x2="167.64" y2="101.6" width="0.1524" layer="91"/>
<junction x="182.88" y="101.6"/>
<pinref part="JP4" gate="A" pin="3"/>
<wire x1="167.64" y1="101.6" x2="152.4" y2="101.6" width="0.1524" layer="91"/>
<junction x="167.64" y="101.6"/>
<pinref part="JP3" gate="A" pin="3"/>
<wire x1="152.4" y1="101.6" x2="137.16" y2="101.6" width="0.1524" layer="91"/>
<junction x="152.4" y="101.6"/>
<pinref part="JP2" gate="A" pin="3"/>
<wire x1="137.16" y1="101.6" x2="121.92" y2="101.6" width="0.1524" layer="91"/>
<junction x="137.16" y="101.6"/>
<label x="127" y="101.6" size="1.778" layer="95"/>
</segment>
<segment>
<pinref part="IC1" gate="A" pin="X"/>
<wire x1="30.48" y1="50.8" x2="22.86" y2="50.8" width="0.1524" layer="91"/>
<label x="27.94" y="50.8" size="1.778" layer="95" rot="MR0"/>
</segment>
<segment>
<pinref part="IC1" gate="P" pin="VCC"/>
<wire x1="22.86" y1="157.48" x2="22.86" y2="160.02" width="0.1524" layer="91"/>
</segment>
</net>
<net name="V-" class="0">
<segment>
<pinref part="JP15" gate="A" pin="3"/>
<wire x1="48.26" y1="154.94" x2="78.74" y2="154.94" width="0.1524" layer="91"/>
<label x="73.66" y="154.94" size="1.778" layer="95"/>
</segment>
<segment>
<pinref part="IC1" gate="P" pin="VEE"/>
<wire x1="17.78" y1="142.24" x2="17.78" y2="139.7" width="0.1524" layer="91"/>
<label x="17.78" y="139.7" size="1.778" layer="95"/>
</segment>
</net>
<net name="N$1" class="0">
<segment>
<pinref part="M1" gate="G$1" pin="A3"/>
<pinref part="JP1" gate="A" pin="1"/>
<wire x1="93.98" y1="106.68" x2="81.28" y2="106.68" width="0.1524" layer="91"/>
</segment>
</net>
<net name="N$2" class="0">
<segment>
<pinref part="M1" gate="G$1" pin="A2"/>
<pinref part="JP1" gate="A" pin="2"/>
<wire x1="93.98" y1="104.14" x2="81.28" y2="104.14" width="0.1524" layer="91"/>
</segment>
</net>
<net name="N$3" class="0">
<segment>
<pinref part="M1" gate="G$1" pin="A1"/>
<pinref part="JP1" gate="A" pin="3"/>
<wire x1="93.98" y1="101.6" x2="81.28" y2="101.6" width="0.1524" layer="91"/>
</segment>
</net>
<net name="N$4" class="0">
<segment>
<pinref part="M1" gate="G$1" pin="A0"/>
<pinref part="JP1" gate="A" pin="4"/>
<wire x1="93.98" y1="99.06" x2="81.28" y2="99.06" width="0.1524" layer="91"/>
</segment>
</net>
<net name="N$5" class="0">
<segment>
<pinref part="M1" gate="G$1" pin="D13"/>
<pinref part="JP1" gate="A" pin="5"/>
<wire x1="93.98" y1="96.52" x2="81.28" y2="96.52" width="0.1524" layer="91"/>
</segment>
</net>
</nets>
</sheet>
</sheets>
</schematic>
</drawing>
</eagle>
